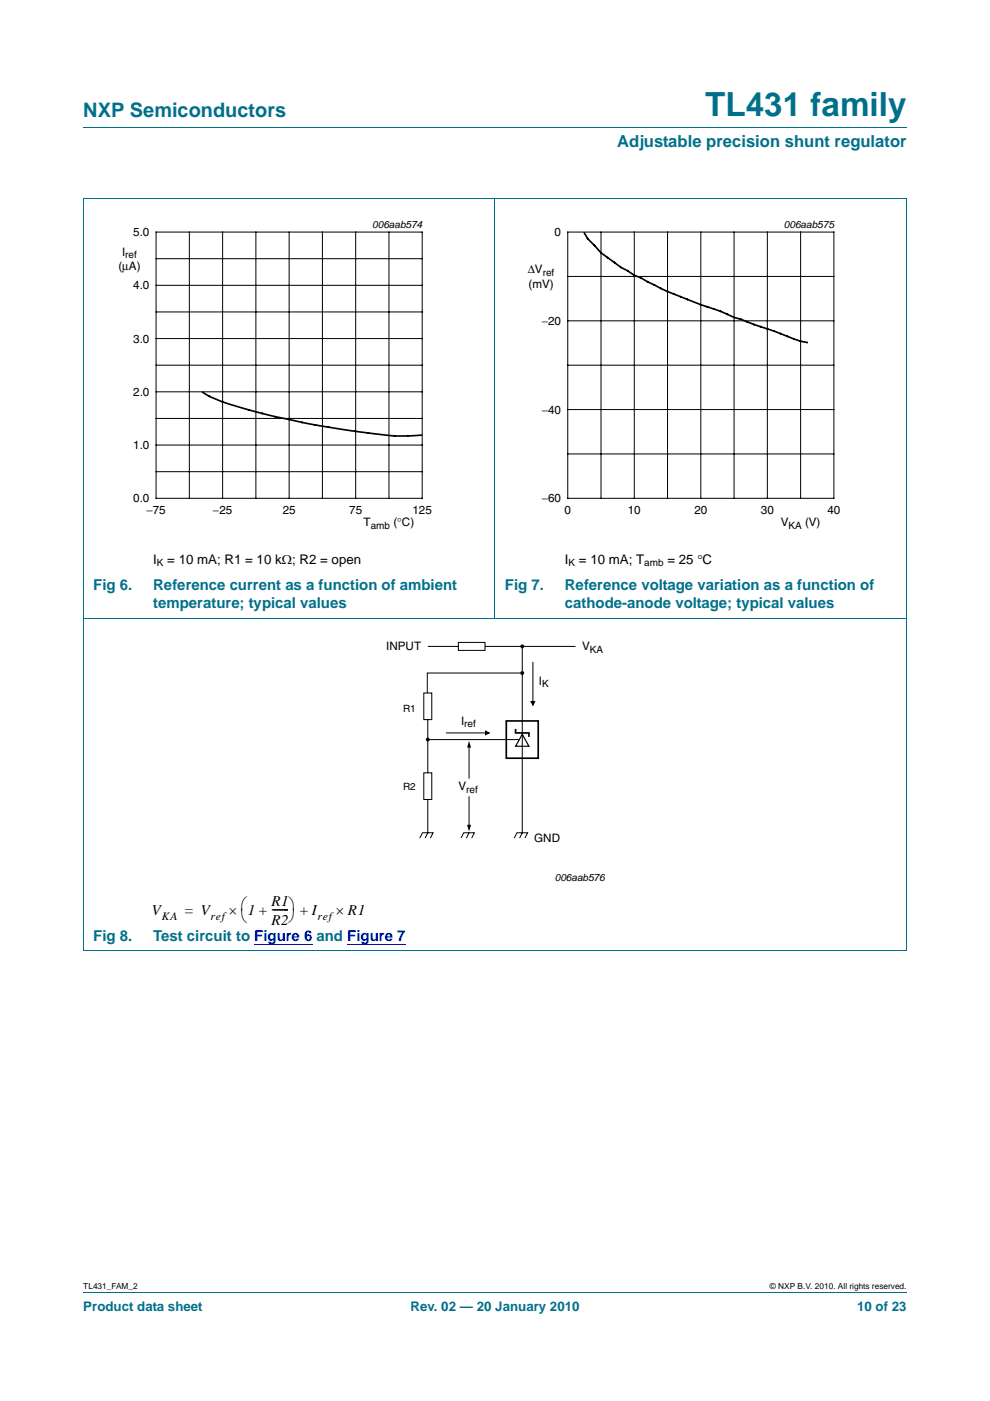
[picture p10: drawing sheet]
<svg xmlns="http://www.w3.org/2000/svg" width="210mm" height="297mm" viewBox="0 0 210 297" stroke-linecap="round" stroke-linejoin="round" font-family="sans-serif">
<path d="M17.7 27h174.6M17.6 42.1h174.7M17.7 42.2v159.4M105 42.1v89M192.3 42.2v159.4M17.6 131h174.7M17.6 201.6h174.7M17.7 273.9h174.6" fill="none" stroke="#00708a" stroke-width=".21"/>
<path d="M53.9 200.2h12.4M73.7 200.2h12.3" fill="none" stroke="#00f" stroke-width=".21"/>
<path d="M20.4 46.4h81.9v66.3h-81.9zM107.7 46.4h81.9v66.3h-81.9z" fill="none" stroke="#fff" stroke-width=".21"/>
<g fill="none" stroke="#000" stroke-width=".21">
<path d="M33.1 49.2h56.5v56.5h-56.5zM33.1 54.8h56.5M40.2 49.2v56.5M47.2 49.2v56.5M54.3 49.2v56.5M61.3 49.2v56.5M68.4 49.2v56.5M75.4 49.2v56.5M82.5 49.2v56.5M120.4 49.2h56.5v56.5h-56.5zM120.4 58.6h56.5M127.5 49.2v56.5"/>
<path d="M134.5 49.2v56.5M141.6 49.2v56.5M148.6 49.2v56.5M155.7 49.2v56.5M162.8 49.2v56.5M169.8 49.2v56.5M33.1 66.1h56.5M33.1 77.4h56.5M33.1 60.5h56.5M33.1 71.8h56.5M120.4 77.4h56.5M120.4 68h56.5"/>
<path d="M33.1 88.7h56.5M33.1 83.1h56.5M33.1 94.4h56.5M120.4 86.8h56.5M120.4 96.2h56.5M33.1 100h56.5M90.7 137h6.5M97.2 136.2h5.7v1.7h-5.7zM102.9 137h19.2M110.8 137.1v39.5l-.6 1.1M89.9 146.9h1.7v5.7h-1.7zM90.7 152.5v11.4"/>
<path d="M94.7 155.4h9M99.5 158.2v6.8M110.1 156.8h-19.4M110.8 142.7h-20.2v4.1M113 140.4v9.1M89 177.7l.6-1.1h2.3l-.6 1.1M89.9 163.9h1.7v5.6h-1.7zM90.7 169.4v7.2l-.5 1.1M97.8 177.7l.6-1.1h2.2l-.6 1.1M99.5 176.6l-.6 1.1M99.5 168.9v6.3M109.1 177.7l.5-1.1h2.3l-.6 1.1"/>
</g>
<path d="M123.9 49.4l.8 1.2 2.8 3 4.2 3.1a110.1 110.1 0 0 0 15.5 7.3l1.4 .6a35.5 35.5 0 0 1 7.1 2.7l9.9 3.4a25.6 25.6 0 0 0 5.6 1.9M43 83.2l1 .6a45.1 45.1 0 0 0 10.2 3.5 182.4 182.4 0 0 0 30.2 5.1l4.9-.1M107.4 152.9h6.8v7.9h-6.8zM109.4 154.5v.9h2.8v.8" fill="none" stroke="#000" stroke-width=".35"/>
<g fill="#000" stroke="#000" stroke-width=".25">
<circle cx="110.8" cy="137.1" r=".28"/>
<circle cx="90.7" cy="156.8" r=".28"/>
<circle cx="110.8" cy="142.7" r=".28"/>
</g>
<path d="M99.5 157.1l.4 1.4h-.8zM102.9 154.8l1.1 .6-1.1 .6zM112.5 148.6h1.1l-.6 1.2zM99.1 174.9h.8l-.4 1.4z" fill="#000"/>
<path d="M110.8 155.7l1.4 2.5h-2.8z" fill="none" stroke="#000" stroke-width=".25"/>
<text font-size="7" fill="#00708a" x="149.6" y="24.6">TL431 family</text>
<text font-size="4.2" fill="#00708a" x="17.7" y="24.9">NXP Semiconductors</text>
<text font-size="3.5" fill="#00708a" x="130.9" y="31.1">Adjustable precision shunt regulator</text>
<g font-size="3.2" fill="#00708a">
<text x="19.8" y="125.1">Fig 6.</text>
<text x="32.5" y="125.1">Reference current as a function of ambient</text>
<text x="107.1" y="125.1">Fig 7.</text>
<text x="119.8" y="125.1">Reference voltage variation as a function of</text>
<text x="32.5" y="128.9">temperature; typical values</text>
<text x="119.8" y="128.9">cathode-anode voltage; typical values</text>
<text x="19.8" y="199.5">Fig 8.</text>
<text x="32.5" y="199.5">Test circuit to Figure 6 and Figure 7</text>
</g>
<g font-size="3.2">
<text x="32.2" y="194">V</text>
<text x="39.2" y="194">= V</text>
<text x="48.6" y="194">×</text>
<text x="51.1" y="195.6">⎝</text>
<text x="51.1" y="192.8">⎛</text>
<text x="52.5" y="194">1 + ------</text>
<text x="57.6" y="192.2">R1⎞</text>
<text x="57.6" y="196">R2⎠</text>
<text x="63.6" y="194">+ I</text>
<text x="71.2" y="194">× R1</text>
</g>
<g font-size="2.8">
<text x="32.5" y="119.5">I</text>
<text x="35.5" y="119.5">= 10 mA; R1 = 10 kΩ; R2 = open</text>
<text x="119.8" y="119.5">I</text>
<text x="122.8" y="119.5">= 10 mA; T</text>
<text x="141.6" y="119.5">= 25 °C</text>
</g>
<g font-size="2.8" fill="#00708a">
<text x="17.7" y="277.9">Product data sheet</text>
<text x="87.1" y="277.9">Rev. 02 — 20 January 2010</text>
<text x="181.8" y="277.9">10 of 23</text>
</g>
<g font-size="2.5">
<text x="28.3" y="50.1">5.0</text>
<text x="117.6" y="50.1">0</text>
<text x="25.1" y="57.2">(μA)</text>
<text x="25.9" y="54.2">I</text>
<text x="112" y="58">ΔV</text>
<text x="28.3" y="61.3">4.0</text>
<text x="112.1" y="61">(mV)</text>
<text x="114.9" y="68.9">−20</text>
<text x="28.3" y="72.6">3.0</text>
<text x="28.3" y="83.9">2.0</text>
<text x="114.9" y="87.7">−40</text>
<text x="28.3" y="95.2">1.0</text>
<text x="28.3" y="106.5">0.0</text>
<text x="114.9" y="106.5">−60</text>
<text x="31.1" y="109">−75</text>
<text x="45.2" y="109">−25</text>
<text x="60" y="109">25</text>
<text x="74.1" y="109">75</text>
<text x="77.1" y="111.6">T</text>
<text x="83.4" y="111.6">(°C)</text>
<text x="87.5" y="109">125</text>
<text x="119.7" y="109">0</text>
<text x="133.2" y="109">10</text>
<text x="147.3" y="109">20</text>
<text x="161.4" y="109">30</text>
<text x="165.6" y="111.6">V</text>
<text x="170.7" y="111.6">(V)</text>
<text x="175.5" y="109">40</text>
<text x="81.9" y="137.9">INPUT</text>
<text x="123.5" y="137.9">V</text>
<text x="114.3" y="145.2">I</text>
<text x="97.8" y="153.7">I</text>
<text x="97.2" y="167.5">V</text>
<text x="113.3" y="178.5">GND</text>
<text x="34.3" y="195">KA</text>
<text x="44.6" y="195">ref</text>
<text x="67.3" y="195">ref</text>
</g>
<g font-size="2.1">
<text x="79" y="48.4">006aab574</text>
<text x="166.3" y="48.4">006aab575</text>
<text x="26.6" y="54.7">ref</text>
<text x="115.1" y="58.5">ref</text>
<text x="78.6" y="112.1">amb</text>
<text x="167.2" y="112.1">KA</text>
<text x="33.3" y="120">K</text>
<text x="120.6" y="120">K</text>
<text x="136.7" y="120">amb</text>
<text x="125.1" y="138.4">KA</text>
<text x="115" y="145.7">K</text>
<text x="85.5" y="150.9">R1</text>
<text x="98.5" y="154.2">ref</text>
<text x="85.5" y="167.5">R2</text>
<text x="98.9" y="168">ref</text>
<text x="117.7" y="186.7">006aab576</text>
</g>
<g font-size="1.8">
<text x="17.7" y="273.3">TL431_FAM_2</text>
<text x="163.3" y="273.3">© NXP B.V. 2010. All rights reserved.</text>
</g>
</svg>
